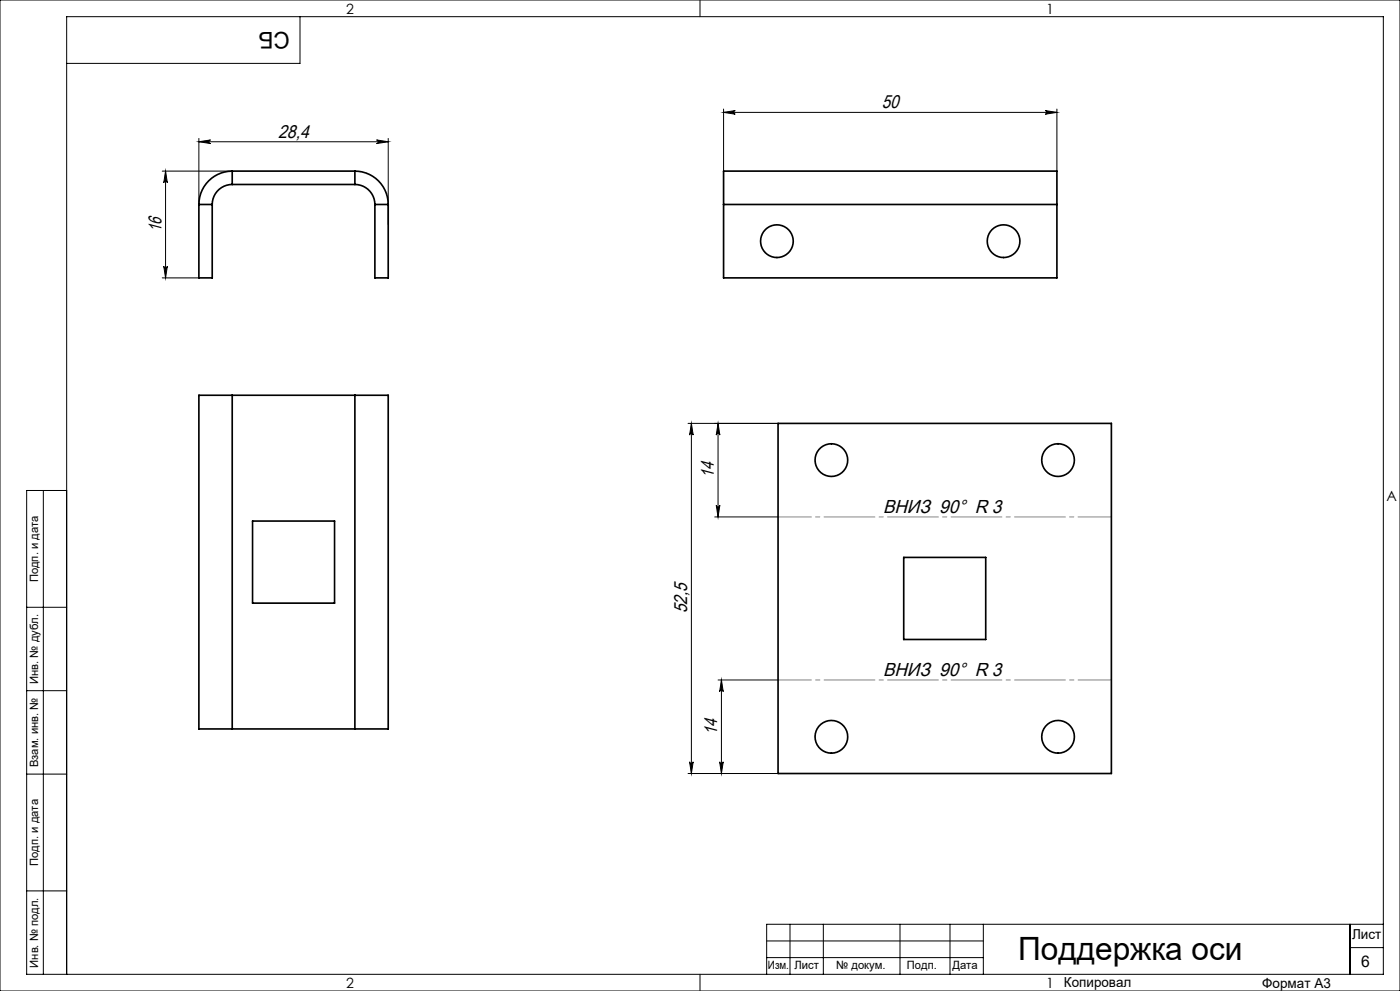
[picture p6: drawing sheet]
<svg xmlns="http://www.w3.org/2000/svg" width="420mm" height="297mm" viewBox="0 0 420 297" stroke-linecap="round" stroke-linejoin="round" font-family="sans-serif">
<g fill="none" stroke="#000" stroke-width=".3">
<path d="M0 0h420v297h-420zM90 5v14h-70M210 0v5M217.1 32.7v18.6M217.1 33.7h100M217.1 33.7l3.5-.6a.54 .54 0 0 0-.5 .6 .54 .54 0 0 0 .5 .5zM313.6 33.1l3.5 .6-3.5 .5a.54 .54 0 0 0 .5-.5 .54 .54 0 0 0-.5-.6zM317.1 32.7v18.6M48.7 51.3h21M49.7 51.3v32M49.7 51.3l.5 3.5a.54 .54 0 0 0-.5-.5 .54 .54 0 0 0-.6 .5zM59.7 42.5l3.5-.6a.54 .54 0 0 0-.5 .6 .54 .54 0 0 0 .5 .5z"/>
<path d="M59.7 41.5v19.8M59.7 42.5h56.8M113 41.9l3.5 .6-3.5 .5a.54 .54 0 0 0 .5-.5 .54 .54 0 0 0-.5-.6zM116.5 41.5v25.9M49.1 79.8a.54 .54 0 0 0 .6 .5 .54 .54 0 0 0 .5-.5l-.5 3.5zM48.7 83.3h11M206.4 126.9h27M207.4 126.9l.6 3.5a.54 .54 0 0 0-.6-.5 .54 .54 0 0 0-.5 .5zM207.4 126.9v104.9M215.4 126.9v28M215.4 126.9l.6 3.5a.54 .54 0 0 0-.6-.5 .54 .54 0 0 0-.5 .5zM13 147v145"/>
<path d="M20 147h-12v145h407v-287h-395v287M214.4 154.9h19M214.9 151.4a.54 .54 0 0 0 .5 .5 .54 .54 0 0 0 .6-.5l-.6 3.5zM8 182h12M8 207h12M215.4 203.8h18M216.4 203.8v28M216.4 203.8l.6 3.5a.54 .54 0 0 0-.6-.5 .54 .54 0 0 0-.5 .5zM8 232h12M206.4 231.8h27M206.9 228.3a.54 .54 0 0 0 .5 .5 .54 .54 0 0 0 .6-.5l-.6 3.5zM215.9 228.3a.54 .54 0 0 0 .5 .5 .54 .54 0 0 0 .6-.5l-.6 3.5z"/>
<path d="M8 267h12M237 277v15M247 277v15M270 277v15M285 277v15M295 277v15M405 277v15M415 277h-185v15M210 292v5M230 287h65M230 282h65M405 284h10"/>
</g>
<path d="M233.4 154.9h100M333.4 203.8h-100" fill="none" stroke="#808080" stroke-width=".3" stroke-dasharray="15.2 1.3 1.3 1.3" stroke-dashoffset="5.2"/>
<g fill="#000">
<path d="M313.6 33.1l3.5 .6-3.5 .5a.54 .54 0 0 0 .5-.5 .54 .54 0 0 0-.5-.6zM217.1 33.7l3.5-.6a.54 .54 0 0 0-.5 .6 .54 .54 0 0 0 .5 .5z"/>
<path d="M113 41.9l3.5 .6-3.5 .5a.54 .54 0 0 0 .5-.5 .54 .54 0 0 0-.5-.6zM59.7 42.5l3.5-.6a.54 .54 0 0 0-.5 .6 .54 .54 0 0 0 .5 .5z"/>
<path d="M49.1 79.8a.54 .54 0 0 0 .6 .5 .54 .54 0 0 0 .5-.5l-.5 3.5zM49.7 51.3l.5 3.5a.54 .54 0 0 0-.5-.5 .54 .54 0 0 0-.6 .5z"/>
<path d="M214.9 151.4a.54 .54 0 0 0 .5 .5 .54 .54 0 0 0 .6-.5l-.6 3.5zM215.4 126.9l.6 3.5a.54 .54 0 0 0-.6-.5 .54 .54 0 0 0-.5 .5z"/>
<path d="M215.9 228.3a.54 .54 0 0 0 .5 .5 .54 .54 0 0 0 .6-.5l-.6 3.5zM216.4 203.8l.6 3.5a.54 .54 0 0 0-.6-.5 .54 .54 0 0 0-.5 .5zM206.9 228.3a.54 .54 0 0 0 .5 .5 .54 .54 0 0 0 .6-.5l-.6 3.5zM207.4 126.9l.6 3.5a.54 .54 0 0 0-.6-.5 .54 .54 0 0 0-.5 .5z"/>
</g>
<g fill="none" stroke="#000" stroke-width=".5">
<path d="M69.7 55.3a6 6 0 0 0-6 6M69.7 51.3a10 10 0 0 0-10 10M69.7 51.3v4M69.7 55.3h36.8M69.7 51.3h36.8M106.5 55.3a6 6 0 0 1 6 6M106.5 51.3a10 10 0 0 1 10 10M106.5 51.3v4M59.7 61.3h4M59.7 61.3v22h4v-22M112.5 61.3h4M112.5 61.3v22h4v-22"/>
<path d="M217.1 61.3v-10h100v10M217.1 61.3h100M217.1 61.3v22h100v-22M69.7 118.5h-10v100h10M69.7 118.5v100M69.7 118.5h36.8M106.5 118.5h10v100h-10M106.5 118.5v100M233.4 126.9h100v104.9h-100zM75.8 156.2h24.6v24.6h-24.6zM271.1 167.1h24.6v24.6h-24.6zM69.7 218.5h36.8"/>
<circle cx="233.1" cy="72.3" r="4.9"/>
<circle cx="301.1" cy="72.3" r="4.9"/>
<circle cx="249.4" cy="137.9" r="4.9"/>
<circle cx="317.4" cy="137.9" r="4.9"/>
<circle cx="249.4" cy="220.8" r="4.9"/>
<circle cx="317.4" cy="220.8" r="4.9"/>
</g>
<text font-size="9.6" x="305.4" y="287.8">Поддержка оси</text>
<text font-size="6.9" x="86.9" y="9.4" transform="rotate(-180 86.9 9.4)">СБ</text>
<g font-size="5.6">
<text x="264.5" y="32.4">50</text>
<text x="83.4" y="41.2">28,4</text>
<text x="48.4" y="69.5" transform="rotate(-90 48.4 69.5)">16</text>
<text x="214.2" y="143.3" transform="rotate(-90 214.2 143.3)">14</text>
<text x="264.9" y="153.7">ВНИЗ 90° R 3</text>
<text x="206.2" y="183.8" transform="rotate(-90 206.2 183.8)">52,5</text>
<text x="264.9" y="202.6">ВНИЗ 90° R 3</text>
<text x="215.2" y="220.2" transform="rotate(-90 215.2 220.2)">14</text>
</g>
<text font-size="4.8" x="408.3" y="289.7">6</text>
<g font-size="4.2">
<text x="103.8" y="4.2">2</text>
<text x="313.8" y="4.2">1</text>
<text x="415.9" y="150.2">A</text>
<text x="103.8" y="296.2">2</text>
<text x="313.8" y="296.2">1</text>
</g>
<g font-size="4.1">
<text x="405.6" y="281.5">Лист</text>
<text x="319.2" y="295.9">Копировал</text>
<text x="378.7" y="296">Формат А3</text>
</g>
<g font-size="3.4">
<text x="11.4" y="174.5" transform="rotate(-90 11.4 174.5)">Подп. и дата</text>
<text x="11.4" y="205" transform="rotate(-90 11.4 205)">Инв. № дубл.</text>
<text x="11.4" y="229.9" transform="rotate(-90 11.4 229.9)">Взам. инв. №</text>
<text x="11.4" y="259.5" transform="rotate(-90 11.4 259.5)">Подп. и дата</text>
<text x="11.4" y="290" transform="rotate(-90 11.4 290)">Инв. № подл.</text>
<text x="230.4" y="290.4">Изм.</text>
<text x="238.3" y="290.4">Лист</text>
<text x="250.9" y="290.4">№ докум.</text>
<text x="272.1" y="290.4">Подп.</text>
<text x="285.7" y="290.5">Дата</text>
</g>
</svg>
